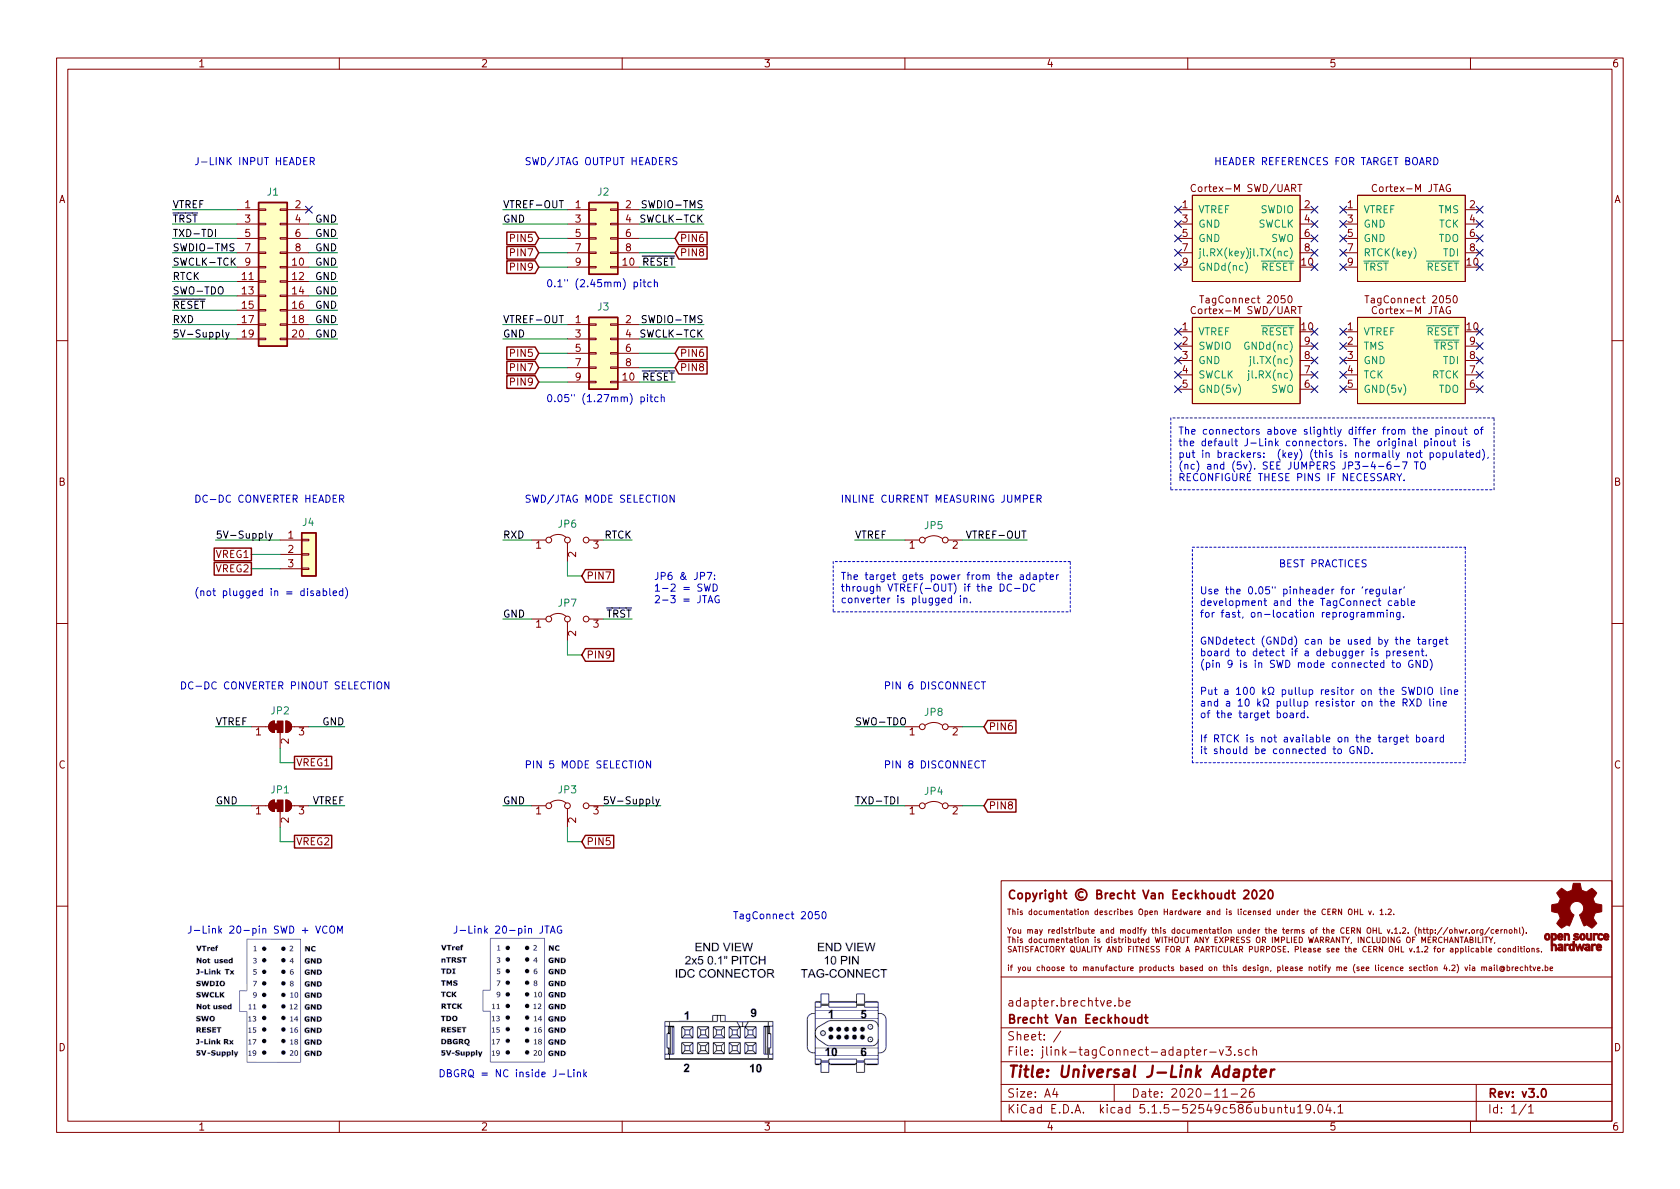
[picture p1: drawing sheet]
EESchema Schematic File Version 4
EELAYER 30 0
EELAYER END
$Descr A4 11693 8268
encoding utf-8
Sheet 1 1
Title "Universal J-Link Adapter"
Date "2020-11-26"
Rev "v3.0"
Comp "Brecht Van Eeckhoudt"
Comment1 "adapter.brechtve.be"
Comment2 ""
Comment3 ""
Comment4 ""
$EndDescr
$Comp
L Connector_Generic:Conn_02x10_Odd_Even J1
U 1 1
P 1850 1850
F 0 "J1" H 1900 2375 50  0000 C CNN
F 1 "Conn_02x10_Odd_Even" H 1900 2376 50  0001 C CNN
F 2 "Connector_PinSocket_2.54mm:PinSocket_2x10_P2.54mm_Horizontal" H 1850 1850 50  0001 C CNN
F 3 "~" H 1850 1850 50  0001 C CNN
	1    1850 1850
	1    0    0    -1  
$EndComp
Wire Wire Line
	1650 1450 1200 1450
Wire Wire Line
	1650 1550 1200 1550
Wire Wire Line
	1650 1650 1200 1650
Wire Wire Line
	1650 1750 1200 1750
Wire Wire Line
	1650 1850 1200 1850
Wire Wire Line
	1650 1950 1200 1950
Wire Wire Line
	1650 2050 1200 2050
Wire Wire Line
	1650 2150 1200 2150
Wire Wire Line
	1650 2250 1200 2250
Wire Wire Line
	1650 2350 1200 2350
Text Label 1200 1450 0    50   ~ 0
VTREF
Text Label 1200 1550 0    50   ~ 0
~TRST
Text Label 1200 1650 0    50   ~ 0
TXD-TDI
Text Label 1200 1750 0    50   ~ 0
SWDIO-TMS
Text Label 1200 1850 0    50   ~ 0
SWCLK-TCK
Text Label 1200 1950 0    50   ~ 0
RTCK
Text Label 1200 2050 0    50   ~ 0
SWO-TDO
Text Label 1200 2150 0    50   ~ 0
~RESET
Text Label 1200 2250 0    50   ~ 0
RXD
Text Label 1200 2350 0    50   ~ 0
5V-Supply
NoConn ~ 2150 1450
Wire Wire Line
	2150 1550 2350 1550
Text Label 2350 1550 2    50   ~ 0
GND
Wire Wire Line
	2150 1650 2350 1650
Wire Wire Line
	2150 1750 2350 1750
Wire Wire Line
	2150 1850 2350 1850
Wire Wire Line
	2150 1950 2350 1950
Wire Wire Line
	2150 2050 2350 2050
Wire Wire Line
	2150 2150 2350 2150
Wire Wire Line
	2150 2250 2350 2250
Wire Wire Line
	2150 2350 2350 2350
Text Label 2350 1650 2    50   ~ 0
GND
Text Label 2350 1750 2    50   ~ 0
GND
Text Label 2350 1850 2    50   ~ 0
GND
Text Label 2350 1950 2    50   ~ 0
GND
Text Label 2350 2050 2    50   ~ 0
GND
Text Label 2350 2150 2    50   ~ 0
GND
Text Label 2350 2250 2    50   ~ 0
GND
Text Label 2350 2350 2    50   ~ 0
GND
Text Notes 3150 6500 0    50   ~ 0
J-Link 20-pin JTAG
Text Notes 1300 6500 0    50   ~ 0
J-Link 20-pin SWD + VCOM
Text Notes 3050 7500 0    50   ~ 0
DBGRQ = NC inside J-Link
$Comp
L BrechtVE_DebugHeader:DebugHeader_Cortex-M_JTAG_10p #J2
U 1 1
P 9800 1650
F 0 "#J2" H 9825 2107 50  0001 C CNN
F 1 "DebugHeader_Cortex-M_JTAG_10p" H 9825 2107 50  0001 C CNN
F 2 "" H 9350 1750 50  0001 C CNN
F 3 "" H 9350 1750 50  0001 C CNN
	1    9800 1650
	1    0    0    -1  
$EndComp
$Comp
L BrechtVE_DebugHeader:DebugHeader_Cortex-M_JTAG_10p_TagConnect #J4
U 1 1
P 9800 2500
F 0 "#J4" H 9825 3123 50  0001 C CNN
F 1 "DebugHeader_Cortex-M_JTAG_10p_TagConnect" H 9825 3032 50  0001 C CNN
F 2 "" H 9350 2600 50  0001 C CNN
F 3 "" H 9350 2600 50  0001 C CNN
	1    9800 2500
	1    0    0    -1  
$EndComp
$Comp
L BrechtVE_DebugHeader:DebugHeader_Cortex-M_SWD_UART_10p #J1
U 1 1
P 8650 1650
F 0 "#J1" H 8675 2198 50  0001 C CNN
F 1 "DebugHeader_Cortex-M_SWD_UART_10p" H 8675 2107 50  0001 C CNN
F 2 "" H 8200 1750 50  0001 C CNN
F 3 "" H 8200 1750 50  0001 C CNN
	1    8650 1650
	1    0    0    -1  
$EndComp
$Comp
L BrechtVE_DebugHeader:DebugHeader_Cortex-M_SWD_UART_10p_TagConnect #J3
U 1 1
P 8650 2500
F 0 "#J3" H 8675 3123 50  0001 C CNN
F 1 "DebugHeader_Cortex-M_SWD_UART_10p_TagConnect" H 8675 3032 50  0001 C CNN
F 2 "" H 8200 2600 50  0001 C CNN
F 3 "" H 8200 2600 50  0001 C CNN
	1    8650 2500
	1    0    0    -1  
$EndComp
Text Notes 1350 1150 0    50   ~ 0
J-LINK INPUT HEADER
Text Notes 8450 1150 0    50   ~ 0
HEADER REFERENCES FOR TARGET BOARD
Text Notes 5100 6400 0    50   ~ 0
TagConnect 2050
$Comp
L Connector_Generic:Conn_02x05_Odd_Even J2
U 1 1
P 4150 1650
F 0 "J2" H 4200 1975 50  0000 C CNN
F 1 "Conn_02x05_Odd_Even" H 4200 1976 50  0001 C CNN
F 2 "Connector_IDC:IDC-Header_2x05_P2.54mm_Vertical" H 4150 1650 50  0001 C CNN
F 3 "~" H 4150 1650 50  0001 C CNN
	1    4150 1650
	1    0    0    -1  
$EndComp
Text Notes 3800 2000 0    50   ~ 0
0.1" (2.45mm) pitch
Text Notes 3800 2800 0    50   ~ 0
0.05" (1.27mm) pitch
Wire Wire Line
	3950 1450 3500 1450
Wire Wire Line
	3950 1550 3500 1550
Wire Wire Line
	3950 1650 3750 1650
Wire Wire Line
	3950 1750 3750 1750
Wire Wire Line
	3950 1850 3750 1850
Text Label 3500 1550 0    50   ~ 0
GND
Text Label 3500 5600 0    50   ~ 0
GND
Wire Wire Line
	4450 1450 4900 1450
Wire Wire Line
	4450 1550 4900 1550
Wire Wire Line
	4450 1750 4700 1750
Wire Wire Line
	4450 1850 4700 1850
Text Label 4900 1450 2    50   ~ 0
SWDIO-TMS
Text Label 4900 1550 2    50   ~ 0
SWCLK-TCK
Text Label 4700 1850 2    50   ~ 0
~RESET
Text GLabel 3750 1750 0    50   Input ~ 0
PIN7
Text GLabel 3750 1850 0    50   Input ~ 0
PIN9
$Comp
L Connector_Generic:Conn_02x05_Odd_Even J3
U 1 1
P 4150 2450
F 0 "J3" H 4200 2775 50  0000 C CNN
F 1 "Conn_02x05_Odd_Even" H 4200 2776 50  0001 C CNN
F 2 "Connector_PinHeader_1.27mm:PinHeader_2x05_P1.27mm_Vertical" H 4150 2450 50  0001 C CNN
F 3 "~" H 4150 2450 50  0001 C CNN
	1    4150 2450
	1    0    0    -1  
$EndComp
Wire Wire Line
	3950 2250 3500 2250
Wire Wire Line
	3950 2350 3500 2350
Wire Wire Line
	3950 2450 3750 2450
Wire Wire Line
	3950 2550 3750 2550
Wire Wire Line
	3950 2650 3750 2650
Text Label 3500 2250 0    50   ~ 0
VTREF-OUT
Text Label 3500 2350 0    50   ~ 0
GND
Wire Wire Line
	4450 2250 4900 2250
Wire Wire Line
	4450 2350 4900 2350
Wire Wire Line
	4450 2550 4700 2550
Wire Wire Line
	4450 2650 4700 2650
Text Label 4900 2250 2    50   ~ 0
SWDIO-TMS
Text Label 4900 2350 2    50   ~ 0
SWCLK-TCK
Text Label 4700 2650 2    50   ~ 0
~RESET
Text GLabel 3750 2550 0    50   Input ~ 0
PIN7
Text GLabel 3750 2650 0    50   Input ~ 0
PIN9
Text Notes 3650 1150 0    50   ~ 0
SWD/JTAG OUTPUT HEADERS
Text Notes 3650 3500 0    50   ~ 0
SWD/JTAG MODE SELECTION
Text GLabel 4050 4000 2    50   Input ~ 0
PIN7
Text GLabel 4050 4550 2    50   Input ~ 0
PIN9
Wire Wire Line
	3950 3900 3950 4000
Wire Wire Line
	3950 4000 4050 4000
Wire Wire Line
	3950 4450 3950 4550
Wire Wire Line
	3950 4550 4050 4550
Wire Wire Line
	3700 3750 3500 3750
Text Label 3500 3750 0    50   ~ 0
RXD
Text Notes 4550 4200 0    50   ~ 0
JP6 & JP7:\n1-2 = SWD\n2-3 = JTAG
Wire Wire Line
	3700 4300 3500 4300
Text Label 3500 4300 0    50   ~ 0
GND
Wire Wire Line
	4200 3750 4400 3750
Text Label 4400 3750 2    50   ~ 0
RTCK
Wire Wire Line
	4200 4300 4400 4300
Text Label 4400 4300 2    50   ~ 0
~TRST
NoConn ~ 8200 1450
NoConn ~ 8200 1550
NoConn ~ 8200 1650
NoConn ~ 8200 1750
NoConn ~ 8200 1850
NoConn ~ 9150 1450
NoConn ~ 9150 1550
NoConn ~ 9150 1650
NoConn ~ 9150 1750
NoConn ~ 9150 1850
NoConn ~ 9350 1850
NoConn ~ 9350 1750
NoConn ~ 9350 1650
NoConn ~ 9350 1550
NoConn ~ 9350 1450
NoConn ~ 10300 1450
NoConn ~ 10300 1550
NoConn ~ 10300 1650
NoConn ~ 10300 1750
NoConn ~ 10300 1850
NoConn ~ 8200 2300
NoConn ~ 8200 2400
NoConn ~ 8200 2500
NoConn ~ 8200 2600
NoConn ~ 8200 2700
NoConn ~ 9150 2300
NoConn ~ 9150 2400
NoConn ~ 9150 2500
NoConn ~ 9150 2600
NoConn ~ 9150 2700
NoConn ~ 9350 2700
NoConn ~ 9350 2600
NoConn ~ 9350 2500
NoConn ~ 9350 2400
NoConn ~ 9350 2300
NoConn ~ 10300 2300
NoConn ~ 10300 2400
NoConn ~ 10300 2500
NoConn ~ 10300 2600
NoConn ~ 10300 2700
$Comp
L Jumper:Jumper_2_Bridged JP5
U 1 1
P 6500 3750
F 0 "JP5" H 6500 3853 50  0000 C CNN
F 1 "Jumper_2_Bridged" H 6500 3854 50  0001 C CNN
F 2 "Connector_PinHeader_2.54mm:PinHeader_1x02_P2.54mm_Vertical" H 6500 3750 50  0001 C CNN
F 3 "~" H 6500 3750 50  0001 C CNN
	1    6500 3750
	1    0    0    -1  
$EndComp
Text Notes 5850 3500 0    50   ~ 0
INLINE CURRENT MEASURING JUMPER
Wire Wire Line
	6700 3750 7150 3750
Text Label 7150 3750 2    50   ~ 0
VTREF-OUT
$Comp
L Connector_Generic:Conn_01x03 J4
U 1 1
P 2150 3850
F 0 "J4" H 2100 4075 50  0000 L CNN
F 1 "Conn_01x03" H 2230 3801 50  0001 L CNN
F 2 "Connector_PinSocket_2.54mm:PinSocket_1x03_P2.54mm_Vertical" H 2150 3850 50  0001 C CNN
F 3 "~" H 2150 3850 50  0001 C CNN
	1    2150 3850
	1    0    0    -1  
$EndComp
Text Label 3500 1450 0    50   ~ 0
VTREF-OUT
Text Label 5950 3750 0    50   ~ 0
VTREF
Text Notes 1350 3500 0    50   ~ 0
DC-DC CONVERTER HEADER
Text Notes 1350 4150 0    50   ~ 0
(not plugged in = disabled)
Wire Wire Line
	1500 3750 1950 3750
Wire Wire Line
	1750 3850 1950 3850
Wire Wire Line
	1750 3950 1950 3950
Text Label 1500 3750 0    50   ~ 0
5V-Supply
Text GLabel 1750 3850 0    50   UnSpc ~ 0
VREG1
Text GLabel 1750 3950 0    50   UnSpc ~ 0
VREG2
$Comp
L Jumper:SolderJumper_3_Bridged12 JP2
U 1 1
P 1950 5050
F 0 "JP2" H 1950 5163 50  0000 C CNN
F 1 "SolderJumper_3_Bridged12" H 1950 5164 50  0001 C CNN
F 2 "Jumper:SolderJumper-3_P1.3mm_Bridged12_Pad1.0x1.5mm_NumberLabels" H 1950 5050 50  0001 C CNN
F 3 "~" H 1950 5050 50  0001 C CNN
	1    1950 5050
	1    0    0    -1  
$EndComp
$Comp
L Jumper:SolderJumper_3_Bridged12 JP1
U 1 1
P 1950 5600
F 0 "JP1" H 1950 5713 50  0000 C CNN
F 1 "SolderJumper_3_Bridged12" H 1950 5714 50  0001 C CNN
F 2 "Jumper:SolderJumper-3_P1.3mm_Bridged12_Pad1.0x1.5mm_NumberLabels" H 1950 5600 50  0001 C CNN
F 3 "~" H 1950 5600 50  0001 C CNN
	1    1950 5600
	1    0    0    -1  
$EndComp
Text GLabel 2050 5300 2    50   UnSpc ~ 0
VREG1
Text GLabel 2050 5850 2    50   UnSpc ~ 0
VREG2
Wire Wire Line
	1950 5200 1950 5300
Wire Wire Line
	1950 5300 2050 5300
Wire Wire Line
	1950 5750 1950 5850
Wire Wire Line
	1950 5850 2050 5850
Wire Wire Line
	2150 5050 2400 5050
Wire Wire Line
	1500 5050 1750 5050
Wire Wire Line
	1500 5600 1750 5600
Wire Wire Line
	2150 5600 2400 5600
Text Label 1500 5050 0    50   ~ 0
VTREF
Text Label 1500 5600 0    50   ~ 0
GND
Text Label 2400 5050 2    50   ~ 0
GND
Text Label 2400 5600 2    50   ~ 0
VTREF
$Comp
L BrechtVE_Aesthetics:Symbol_OSHW-Logo_11.4x12mm G1
U 1 1
P 10975 6375
F 0 "G1" H 10975 6170 60  0001 C CNN
F 1 "Symbol_OSHW-Logo_11.4x12mm" H 10975 6580 60  0001 C CNN
F 2 "BrechtVE_Aesthetics:OSHW-Logo_5.7x6mm_SolderMask" H 10975 6375 50  0001 C CNN
F 3 "" H 10975 6375 50  0001 C CNN
	1    10975 6375
	1    0    0    -1  
$EndComp
Text Notes 8350 4300 0    50   ~ 0
Use the 0.05" pinheader for 'regular'\ndevelopment and the TagConnect cable\nfor fast, on-location reprogramming.
Text Notes 8900 3950 0    50   ~ 0
BEST PRACTICES
Text Notes 8350 5000 0    50   ~ 0
Put a 100 kΩ pullup resitor on the SWDIO line\nand a 10 kΩ pullup resistor on the RXD line \nof the target board.
Text Notes 8350 5250 0    50   ~ 0
If RTCK is not available on the target board\nit should be connected to GND.
Text Notes 8350 4650 0    50   ~ 0
GNDdetect (GNDd) can be used by the target\nboard to detect if a debugger is present.\n(pin 9 is in SWD mode connected to GND)
Text Notes 8200 3350 0    50   ~ 0
The connectors above slightly differ from the pinout of\nthe default J-Link connectors. The original pinout is\nput in brackers:  (key) (this is normally not populated),\n(nc) and (5v). SEE JUMPERS JP3-4-6-7 TO\nRECONFIGURE THESE PINS IF NECESSARY.
Text Notes 5850 4200 0    50   ~ 0
The target gets power from the adapter\nthrough VTREF(-OUT) if the DC-DC \nconverter is plugged in.
Text GLabel 6850 5600 2    50   Input ~ 0
PIN8
Text Label 5950 5600 0    50   ~ 0
TXD-TDI
Text GLabel 4700 2550 2    50   Input ~ 0
PIN8
Text GLabel 4700 1750 2    50   Input ~ 0
PIN8
$Comp
L Jumper:Jumper_2_Bridged JP4
U 1 1
P 6500 5600
F 0 "JP4" H 6500 5703 50  0000 C CNN
F 1 "Jumper_2_Bridged" H 6500 5704 50  0001 C CNN
F 2 "Connector_PinHeader_2.54mm:PinHeader_1x02_P2.54mm_Vertical" H 6500 5600 50  0001 C CNN
F 3 "~" H 6500 5600 50  0001 C CNN
	1    6500 5600
	1    0    0    -1  
$EndComp
Wire Wire Line
	6300 5600 5950 5600
Wire Wire Line
	6700 5600 6850 5600
Text GLabel 3750 1650 0    50   Input ~ 0
PIN5
Text GLabel 4050 5850 2    50   Input ~ 0
PIN5
$Comp
L Jumper:Jumper_3_Bridged12 JP3
U 1 1
P 3950 5600
F 0 "JP3" H 3950 5713 50  0000 C CNN
F 1 "Jumper_3_Bridged12" H 3950 5713 50  0001 C CNN
F 2 "Connector_PinHeader_2.54mm:PinHeader_1x03_P2.54mm_Vertical" H 3950 5600 50  0001 C CNN
F 3 "~" H 3950 5600 50  0001 C CNN
	1    3950 5600
	1    0    0    -1  
$EndComp
$Comp
L Jumper:Jumper_3_Bridged12 JP7
U 1 1
P 3950 4300
F 0 "JP7" H 3950 4413 50  0000 C CNN
F 1 "Jumper_3_Bridged12" H 3950 4413 50  0001 C CNN
F 2 "Connector_PinHeader_2.54mm:PinHeader_1x03_P2.54mm_Vertical" H 3950 4300 50  0001 C CNN
F 3 "~" H 3950 4300 50  0001 C CNN
	1    3950 4300
	1    0    0    -1  
$EndComp
$Comp
L Jumper:Jumper_3_Bridged12 JP6
U 1 1
P 3950 3750
F 0 "JP6" H 3950 3863 50  0000 C CNN
F 1 "Jumper_3_Bridged12" H 3950 3863 50  0001 C CNN
F 2 "Connector_PinHeader_2.54mm:PinHeader_1x03_P2.54mm_Vertical" H 3950 3750 50  0001 C CNN
F 3 "~" H 3950 3750 50  0001 C CNN
	1    3950 3750
	1    0    0    -1  
$EndComp
Text GLabel 3750 2450 0    50   Input ~ 0
PIN5
Text Label 4600 5600 2    50   ~ 0
5V-Supply
Wire Wire Line
	3700 5600 3500 5600
Wire Wire Line
	4200 5600 4600 5600
Wire Wire Line
	3950 5750 3950 5850
Wire Wire Line
	3950 5850 4050 5850
Text Notes 3650 5350 0    50   ~ 0
PIN 5 MODE SELECTION
Text Notes 6150 5350 0    50   ~ 0
PIN 8 DISCONNECT
Text Notes 1250 4800 0    50   ~ 0
DC-DC CONVERTER PINOUT SELECTION
Wire Notes Line
	8300 5300 8300 3800
Wire Notes Line
	5800 3900 5800 4250
Wire Notes Line
	5800 4250 7450 4250
Wire Notes Line
	7450 4250 7450 3900
Wire Notes Line
	7450 3900 5800 3900
Wire Notes Line
	8150 2900 8150 3400
Wire Notes Line
	8150 3400 10400 3400
Wire Notes Line
	10400 3400 10400 2900
Wire Notes Line
	10400 2900 8150 2900
Wire Notes Line
	10200 5300 8300 5300
Wire Notes Line
	10200 3800 10200 5300
Wire Notes Line
	8300 3800 10200 3800
Text GLabel 6850 5050 2    50   Input ~ 0
PIN6
Text Label 5950 5050 0    50   ~ 0
SWO-TDO
$Comp
L Jumper:Jumper_2_Bridged JP8
U 1 1
P 6500 5050
F 0 "JP8" H 6500 5153 50  0000 C CNN
F 1 "Jumper_2_Bridged" H 6500 5154 50  0001 C CNN
F 2 "Connector_PinHeader_2.54mm:PinHeader_1x02_P2.54mm_Vertical" H 6500 5050 50  0001 C CNN
F 3 "~" H 6500 5050 50  0001 C CNN
	1    6500 5050
	1    0    0    -1  
$EndComp
Wire Wire Line
	6300 5050 5950 5050
Wire Wire Line
	6700 5050 6850 5050
Text Notes 6150 4800 0    50   ~ 0
PIN 6 DISCONNECT
Text GLabel 4700 1650 2    50   Input ~ 0
PIN6
Text GLabel 4700 2450 2    50   Input ~ 0
PIN6
Wire Wire Line
	4700 2450 4450 2450
Wire Wire Line
	4700 1650 4450 1650
Wire Wire Line
	5950 3750 6300 3750
$EndSCHEMATC
